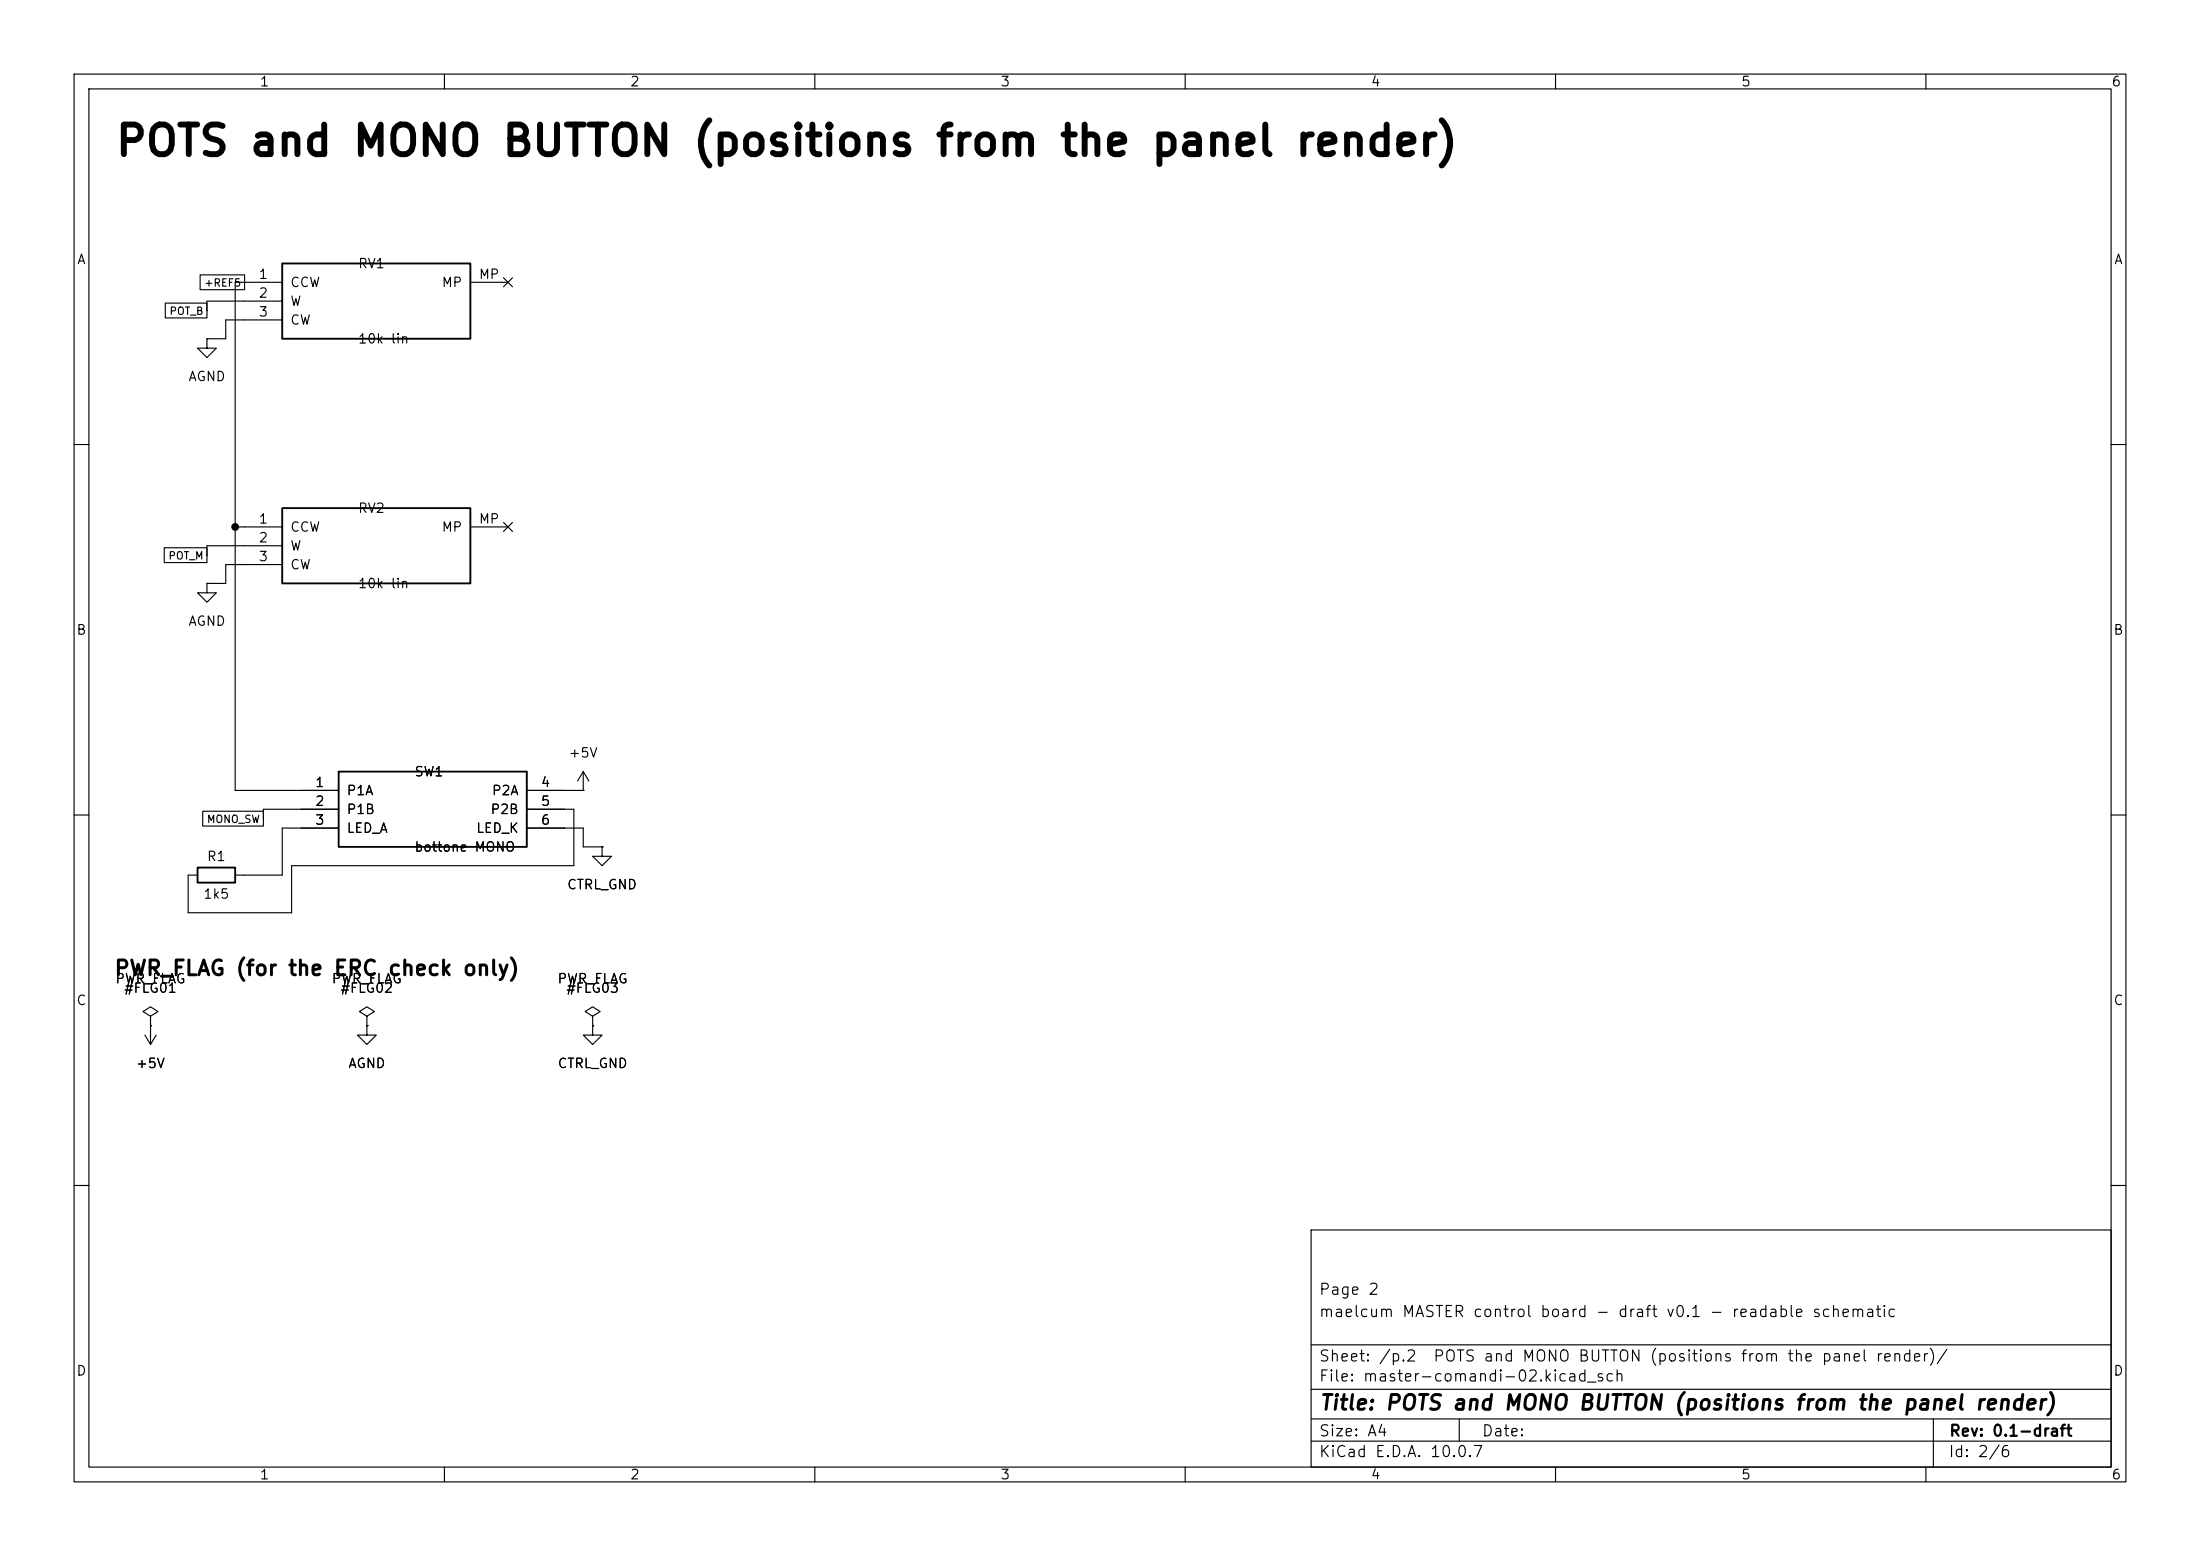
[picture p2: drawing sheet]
(kicad_sch
 (version 20260101)
 (generator "eeschema")
 (generator_version "10.0")
 (paper "A4")
 (title_block
  (title "POTS and MONO BUTTON (positions from the panel render)")
  (rev "0.1-draft")
  (comment 1 "maelcum MASTER control board - draft v0.1 - readable schematic")
  (comment 2 "Page 2"))
 (lib_symbols
  (symbol
   "maelcum:POT_SINGLE"
   (pin_names
    (offset 1.016)) (exclude_from_sim no) (in_bom yes) (on_board yes)
   (property
    "Reference"
    "RV" (at 0 7.62 0) (effects (font (size 1.27 1.27))))
   (property
    "Value"
    "POT_SINGLE" (at 0 -7.62 0) (effects (font (size 1.27 1.27))))
   (property
    "Footprint"
    "Potentiometer_THT:Potentiometer_Alps_RK09L_Single_Vertical" (at 0 0 0) (effects (font (size 1.27 1.27)) (hide yes)))
   (property
    "Datasheet"
    "" (at 0 0 0) (effects (font (size 1.27 1.27)) (hide yes)))
   (property
    "Description"
    "Pot singolo, Alps RK09L verticale; MP = staffe, a massa telaio attraverso il pannello" (at 0 0 0) (effects (font (size 1.27 1.27)) (hide yes)))
   (symbol
    "POT_SINGLE_0_1"
    (rectangle (start -12.7 5.08) (end 12.7 -5.08) (stroke (width 0.254) (type default)) (fill (type background))))
   (symbol
    "POT_SINGLE_1_1"
    (pin
    passive
    line (at -17.78 2.54 0) (length 5.08) (name
    "CCW" (effects (font (size 1.27 1.27)))) (number
    "1" (effects (font (size 1.27 1.27)))))
    (pin
    passive
    line (at -17.78 0 0) (length 5.08) (name
    "W" (effects (font (size 1.27 1.27)))) (number
    "2" (effects (font (size 1.27 1.27)))))
    (pin
    passive
    line (at -17.78 -2.54 0) (length 5.08) (name
    "CW" (effects (font (size 1.27 1.27)))) (number
    "3" (effects (font (size 1.27 1.27)))))
    (pin
    passive
    line (at 17.78 2.54 180) (length 5.08) (name
    "MP" (effects (font (size 1.27 1.27)))) (number
    "MP" (effects (font (size 1.27 1.27)))))))
  (symbol
   "power:GND"
   (power global)
   (pin_numbers (hide yes))
   (pin_names
    (offset 0) (hide yes)) (exclude_from_sim no) (in_bom yes) (on_board yes)
   (in_pos_files yes)
   (duplicate_pin_numbers_are_jumpers no)
   (property
    "Reference"
    "#PWR" (at 0 -6.35 0) (show_name no) (do_not_autoplace no) (hide yes) (effects (font (size 1.27 1.27))))
   (property
    "Value"
    "GND" (at 0 -3.81 0) (show_name no) (do_not_autoplace no) (effects (font (size 1.27 1.27))))
   (property
    "Footprint"
    "" (at 0 0 0) (show_name no) (do_not_autoplace no) (hide yes) (effects (font (size 1.27 1.27))))
   (property
    "Datasheet"
    "" (at 0 0 0) (show_name no) (do_not_autoplace no) (hide yes) (effects (font (size 1.27 1.27))))
   (property
    "Description"
    "Power symbol creates a global label with name \"GND\" , ground" (at 0 0 0) (show_name no) (do_not_autoplace no) (hide yes) (effects (font (size 1.27 1.27))))
   (property
    "ki_keywords"
    "global power" (at 0 0 0) (show_name no) (do_not_autoplace no) (hide yes) (effects (font (size 1.27 1.27))))
   (symbol
    "GND_0_1"
    (polyline (pts (xy 0 0) (xy 0 -1.27) (xy 1.27 -1.27) (xy 0 -2.54) (xy -1.27 -1.27) (xy 0 -1.27)) (stroke (width 0) (type default)) (fill (type none))))
   (symbol
    "GND_1_1"
    (pin
    power_in
    line (at 0 0 270) (length 0) (name
    "" (effects (font (size 1.27 1.27)))) (number
    "1" (effects (font (size 1.27 1.27))))))
   (embedded_fonts no))
  (symbol
   "maelcum:TASTO_LUCE"
   (pin_names
    (offset 1.016)) (exclude_from_sim no) (in_bom yes) (on_board yes)
   (property
    "Reference"
    "SW" (at 0 7.62 0) (effects (font (size 1.27 1.27))))
   (property
    "Value"
    "TASTO_LUCE" (at 0 -7.62 0) (effects (font (size 1.27 1.27))))
   (property
    "Footprint"
    "Button_Switch_THT:SW_NKK_GW12LJP" (at 0 0 0) (effects (font (size 1.27 1.27)) (hide yes)))
   (property
    "Datasheet"
    "" (at 0 0 0) (effects (font (size 1.27 1.27)) (hide yes)))
   (property
    "Description"
    "Bottone con luce a ritenuta, due contatti; SEGNAPOSTO, pinout da rifare col pezzo scelto" (at 0 0 0) (effects (font (size 1.27 1.27)) (hide yes)))
   (symbol
    "TASTO_LUCE_0_1"
    (rectangle (start -12.7 5.08) (end 12.7 -5.08) (stroke (width 0.254) (type default)) (fill (type background))))
   (symbol
    "TASTO_LUCE_1_1"
    (pin
    passive
    line (at -17.78 2.54 0) (length 5.08) (name
    "P1A" (effects (font (size 1.27 1.27)))) (number
    "1" (effects (font (size 1.27 1.27)))))
    (pin
    passive
    line (at -17.78 0 0) (length 5.08) (name
    "P1B" (effects (font (size 1.27 1.27)))) (number
    "2" (effects (font (size 1.27 1.27)))))
    (pin
    passive
    line (at -17.78 -2.54 0) (length 5.08) (name
    "LED_A" (effects (font (size 1.27 1.27)))) (number
    "3" (effects (font (size 1.27 1.27)))))
    (pin
    passive
    line (at 17.78 2.54 180) (length 5.08) (name
    "P2A" (effects (font (size 1.27 1.27)))) (number
    "4" (effects (font (size 1.27 1.27)))))
    (pin
    passive
    line (at 17.78 0 180) (length 5.08) (name
    "P2B" (effects (font (size 1.27 1.27)))) (number
    "5" (effects (font (size 1.27 1.27)))))
    (pin
    passive
    line (at 17.78 -2.54 180) (length 5.08) (name
    "LED_K" (effects (font (size 1.27 1.27)))) (number
    "6" (effects (font (size 1.27 1.27)))))))
  (symbol
   "Device:R"
   (pin_numbers (hide yes))
   (pin_names
    (offset 0)) (exclude_from_sim no) (in_bom yes) (on_board yes)
   (in_pos_files yes)
   (duplicate_pin_numbers_are_jumpers no)
   (property
    "Reference"
    "R" (at 2.032 0 90) (show_name no) (do_not_autoplace no) (effects (font (size 1.27 1.27))))
   (property
    "Value"
    "R" (at 0 0 90) (show_name no) (do_not_autoplace no) (effects (font (size 1.27 1.27))))
   (property
    "Footprint"
    "" (at -1.778 0 90) (show_name no) (do_not_autoplace no) (hide yes) (effects (font (size 1.27 1.27))))
   (property
    "Datasheet"
    "" (at 0 0 0) (show_name no) (do_not_autoplace no) (hide yes) (effects (font (size 1.27 1.27))))
   (property
    "Description"
    "Resistor" (at 0 0 0) (show_name no) (do_not_autoplace no) (hide yes) (effects (font (size 1.27 1.27))))
   (property
    "ki_keywords"
    "R res resistor" (at 0 0 0) (show_name no) (do_not_autoplace no) (hide yes) (effects (font (size 1.27 1.27))))
   (property
    "ki_fp_filters"
    "R_*" (at 0 0 0) (show_name no) (do_not_autoplace no) (hide yes) (effects (font (size 1.27 1.27))))
   (symbol
    "R_0_1"
    (rectangle (start -1.016 -2.54) (end 1.016 2.54) (stroke (width 0.254) (type default)) (fill (type none))))
   (symbol
    "R_1_1"
    (pin
    passive
    line (at 0 3.81 270) (length 1.27) (name
    "" (effects (font (size 1.27 1.27)))) (number
    "1" (effects (font (size 1.27 1.27)))))
    (pin
    passive
    line (at 0 -3.81 90) (length 1.27) (name
    "" (effects (font (size 1.27 1.27)))) (number
    "2" (effects (font (size 1.27 1.27))))))
   (embedded_fonts no))
  (symbol
   "power:+15V"
   (power global)
   (pin_numbers (hide yes))
   (pin_names
    (offset 0) (hide yes)) (exclude_from_sim no) (in_bom yes) (on_board yes)
   (in_pos_files yes)
   (duplicate_pin_numbers_are_jumpers no)
   (property
    "Reference"
    "#PWR" (at 0 -3.81 0) (show_name no) (do_not_autoplace no) (hide yes) (effects (font (size 1.27 1.27))))
   (property
    "Value"
    "+15V" (at 0 3.556 0) (show_name no) (do_not_autoplace no) (effects (font (size 1.27 1.27))))
   (property
    "Footprint"
    "" (at 0 0 0) (show_name no) (do_not_autoplace no) (hide yes) (effects (font (size 1.27 1.27))))
   (property
    "Datasheet"
    "" (at 0 0 0) (show_name no) (do_not_autoplace no) (hide yes) (effects (font (size 1.27 1.27))))
   (property
    "Description"
    "Power symbol creates a global label with name \"+15V\"" (at 0 0 0) (show_name no) (do_not_autoplace no) (hide yes) (effects (font (size 1.27 1.27))))
   (property
    "ki_keywords"
    "global power" (at 0 0 0) (show_name no) (do_not_autoplace no) (hide yes) (effects (font (size 1.27 1.27))))
   (symbol
    "+15V_0_1"
    (polyline (pts (xy -0.762 1.27) (xy 0 2.54)) (stroke (width 0) (type default)) (fill (type none)))
    (polyline (pts (xy 0 2.54) (xy 0.762 1.27)) (stroke (width 0) (type default)) (fill (type none)))
    (polyline (pts (xy 0 0) (xy 0 2.54)) (stroke (width 0) (type default)) (fill (type none))))
   (symbol
    "+15V_1_1"
    (pin
    power_in
    line (at 0 0 90) (length 0) (name
    "" (effects (font (size 1.27 1.27)))) (number
    "1" (effects (font (size 1.27 1.27))))))
   (embedded_fonts no))
  (symbol
   "power:PWR_FLAG"
   (power global)
   (pin_numbers (hide yes))
   (pin_names
    (offset 0) (hide yes)) (exclude_from_sim no) (in_bom yes) (on_board yes)
   (in_pos_files yes)
   (duplicate_pin_numbers_are_jumpers no)
   (property
    "Reference"
    "#FLG" (at 0 1.905 0) (show_name no) (do_not_autoplace no) (hide yes) (effects (font (size 1.27 1.27))))
   (property
    "Value"
    "PWR_FLAG" (at 0 3.81 0) (show_name no) (do_not_autoplace no) (effects (font (size 1.27 1.27))))
   (property
    "Footprint"
    "" (at 0 0 0) (show_name no) (do_not_autoplace no) (hide yes) (effects (font (size 1.27 1.27))))
   (property
    "Datasheet"
    "" (at 0 0 0) (show_name no) (do_not_autoplace no) (hide yes) (effects (font (size 1.27 1.27))))
   (property
    "Description"
    "Special symbol for telling ERC where power comes from" (at 0 0 0) (show_name no) (do_not_autoplace no) (hide yes) (effects (font (size 1.27 1.27))))
   (property
    "ki_keywords"
    "flag power" (at 0 0 0) (show_name no) (do_not_autoplace no) (hide yes) (effects (font (size 1.27 1.27))))
   (symbol
    "PWR_FLAG_0_0"
    (pin
    power_out
    line (at 0 0 90) (length 0) (name
    "" (effects (font (size 1.27 1.27)))) (number
    "1" (effects (font (size 1.27 1.27))))))
   (symbol
    "PWR_FLAG_0_1"
    (polyline (pts (xy 0 0) (xy 0 1.27) (xy -1.016 1.905) (xy 0 2.54) (xy 1.016 1.905) (xy 0 1.27)) (stroke (width 0) (type default)) (fill (type none))))
   (embedded_fonts no)))
 (text
  "POTS and MONO BUTTON (positions from the panel render)"
  (exclude_from_sim no)
  (at 15.24 21.59 0)
  (effects (font (size 4 4)
    (bold yes)) (justify left bottom)))
 (symbol
  (lib_id "maelcum:POT_SINGLE")
  (at 50.8 40.64 0)
  (unit 1)
  (body_style 1)
  (exclude_from_sim no)
  (in_bom yes)
  (on_board yes)
  (dnp no)
  (property
   "Reference"
   "RV1" (at 48.26 35.56 0) (effects (font (size 1.27 1.27)) (justify left)))
  (property
   "Value"
   "10k lin" (at 48.26 45.72 0) (effects (font (size 1.27 1.27)) (justify left)))
  (property
   "Footprint"
   "Potentiometer_THT:Potentiometer_Alps_RK09L_Single_Vertical" (at 50.8 40.64 0) (effects (font (size 1.27 1.27)) (justify left) (hide yes)))
  (property
   "Datasheet"
   "" (at 50.8 40.64 0) (effects (font (size 1.27 1.27)) (justify left) (hide yes)))
  (property
   "Nota"
   "BOOTH: antiorario = silenzio; manopola rovescia: antiorario = +REF5; manopola BOOTH, pot di classe 14 mm, cappuccio 15.0 mm" (at 50.8 40.64 0) (effects (font (size 1.27 1.27)) (justify left) (hide yes)))
  (pin
   "1")
  (pin
   "2")
  (pin
   "3")
  (pin
   "MP")
  (instances (project
    "master-comandi" (path
    "/02a9ce63-d356-591e-86ad-b36bb0679e77/092191fa-34a4-57d2-aac0-b183a83c1df2" (reference "RV1") (unit 1)))))
 (wire
  (pts (xy 33.02 40.64) (xy 27.94 40.64))
  (stroke (width 0) (type default)))
 (wire
  (pts (xy 27.94 40.64) (xy 27.94 41.91))
  (stroke (width 0) (type default)))
 (wire
  (pts (xy 33.02 43.18) (xy 30.48 43.18))
  (stroke (width 0) (type default)))
 (wire
  (pts (xy 30.48 43.18) (xy 30.48 45.72))
  (stroke (width 0) (type default)))
 (wire
  (pts (xy 30.48 45.72) (xy 27.94 45.72))
  (stroke (width 0) (type default)))
 (symbol
  (lib_id "power:GND")
  (at 27.94 45.72 0)
  (unit 1)
  (body_style 1)
  (exclude_from_sim no)
  (in_bom yes)
  (on_board yes)
  (dnp no)
  (property
   "Reference"
   "#PWR001" (at 27.94 45.72 0) (effects (font (size 1.27 1.27)) (justify left) (hide yes)))
  (property
   "Value"
   "AGND" (at 27.94 50.8 0) (effects (font (size 1.27 1.27))))
  (property
   "Footprint"
   "" (at 27.94 45.72 0) (effects (font (size 1.27 1.27)) (justify left) (hide yes)))
  (property
   "Datasheet"
   "" (at 27.94 45.72 0) (effects (font (size 1.27 1.27)) (justify left) (hide yes)))
  (pin
   "1")
  (instances (project
    "master-comandi" (path
    "/02a9ce63-d356-591e-86ad-b36bb0679e77/092191fa-34a4-57d2-aac0-b183a83c1df2" (reference "#PWR001") (unit 1)))))
 (no_connect
  (at 68.58 38.1))
 (symbol
  (lib_id "maelcum:POT_SINGLE")
  (at 50.8 73.66 0)
  (unit 1)
  (body_style 1)
  (exclude_from_sim no)
  (in_bom yes)
  (on_board yes)
  (dnp no)
  (property
   "Reference"
   "RV2" (at 48.26 68.58 0) (effects (font (size 1.27 1.27)) (justify left)))
  (property
   "Value"
   "10k lin" (at 48.26 78.74 0) (effects (font (size 1.27 1.27)) (justify left)))
  (property
   "Footprint"
   "Potentiometer_THT:Potentiometer_Alps_RK09L_Single_Vertical" (at 50.8 73.66 0) (effects (font (size 1.27 1.27)) (justify left) (hide yes)))
  (property
   "Datasheet"
   "" (at 50.8 73.66 0) (effects (font (size 1.27 1.27)) (justify left) (hide yes)))
  (property
   "Nota"
   "MASTER: antiorario = silenzio, scatto al centro = 0 dB, orario = +6 dB; manopola rovescia: antiorario = +REF5; manopola MASTER, pot di classe 14 mm, cappuccio 24.0 mm" (at 50.8 73.66 0) (effects (font (size 1.27 1.27)) (justify left) (hide yes)))
  (pin
   "1")
  (pin
   "2")
  (pin
   "3")
  (pin
   "MP")
  (instances (project
    "master-comandi" (path
    "/02a9ce63-d356-591e-86ad-b36bb0679e77/092191fa-34a4-57d2-aac0-b183a83c1df2" (reference "RV2") (unit 1)))))
 (wire
  (pts (xy 33.02 73.66) (xy 27.94 73.66))
  (stroke (width 0) (type default)))
 (wire
  (pts (xy 27.94 73.66) (xy 27.94 74.93))
  (stroke (width 0) (type default)))
 (wire
  (pts (xy 33.02 76.2) (xy 30.48 76.2))
  (stroke (width 0) (type default)))
 (wire
  (pts (xy 30.48 76.2) (xy 30.48 78.74))
  (stroke (width 0) (type default)))
 (wire
  (pts (xy 30.48 78.74) (xy 27.94 78.74))
  (stroke (width 0) (type default)))
 (symbol
  (lib_id "power:GND")
  (at 27.94 78.74 0)
  (unit 1)
  (body_style 1)
  (exclude_from_sim no)
  (in_bom yes)
  (on_board yes)
  (dnp no)
  (property
   "Reference"
   "#PWR002" (at 27.94 78.74 0) (effects (font (size 1.27 1.27)) (justify left) (hide yes)))
  (property
   "Value"
   "AGND" (at 27.94 83.82 0) (effects (font (size 1.27 1.27))))
  (property
   "Footprint"
   "" (at 27.94 78.74 0) (effects (font (size 1.27 1.27)) (justify left) (hide yes)))
  (property
   "Datasheet"
   "" (at 27.94 78.74 0) (effects (font (size 1.27 1.27)) (justify left) (hide yes)))
  (pin
   "1")
  (instances (project
    "master-comandi" (path
    "/02a9ce63-d356-591e-86ad-b36bb0679e77/092191fa-34a4-57d2-aac0-b183a83c1df2" (reference "#PWR002") (unit 1)))))
 (no_connect
  (at 68.58 71.12))
 (symbol
  (lib_id "maelcum:TASTO_LUCE")
  (at 58.42 109.22 0)
  (unit 1)
  (body_style 1)
  (exclude_from_sim no)
  (in_bom yes)
  (on_board yes)
  (dnp no)
  (property
   "Reference"
   "SW1" (at 55.88 104.14 0) (effects (font (size 1.27 1.27)) (justify left)))
  (property
   "Value"
   "bottone MONO" (at 55.88 114.3 0) (effects (font (size 1.27 1.27)) (justify left)))
  (property
   "Footprint"
   "Button_Switch_THT:SW_NKK_GW12LJP" (at 58.42 109.22 0) (effects (font (size 1.27 1.27)) (justify left) (hide yes)))
  (property
   "Datasheet"
   "" (at 58.42 109.22 0) (effects (font (size 1.27 1.27)) (justify left) (hide yes)))
  (property
   "Nota"
   "MONO: chiuso = mono (+REF5 su MONO_SW); luce ~2 mA dal secondo contatto; bottone MONO a ritenuta con luce; NOTA: impronta segnaposto (NKK GW12LJP)" (at 58.42 109.22 0) (effects (font (size 1.27 1.27)) (justify left) (hide yes)))
  (pin
   "1")
  (pin
   "2")
  (pin
   "3")
  (pin
   "4")
  (pin
   "5")
  (pin
   "6")
  (instances (project
    "master-comandi" (path
    "/02a9ce63-d356-591e-86ad-b36bb0679e77/092191fa-34a4-57d2-aac0-b183a83c1df2" (reference "SW1") (unit 1)))))
 (wire
  (pts (xy 40.64 109.22) (xy 35.56 109.22))
  (stroke (width 0) (type default)))
 (wire
  (pts (xy 35.56 109.22) (xy 35.56 110.49))
  (stroke (width 0) (type default)))
 (wire
  (pts (xy 40.64 111.76) (xy 38.1 111.76))
  (stroke (width 0) (type default)))
 (wire
  (pts (xy 38.1 111.76) (xy 38.1 118.11))
  (stroke (width 0) (type default)))
 (symbol
  (lib_id "Device:R")
  (at 29.21 118.11 90)
  (unit 1)
  (body_style 1)
  (exclude_from_sim no)
  (in_bom yes)
  (on_board yes)
  (dnp no)
  (property
   "Reference"
   "R1" (at 29.21 115.57 90) (effects (font (size 1.27 1.27))))
  (property
   "Value"
   "1k5" (at 29.21 120.65 90) (effects (font (size 1.27 1.27))))
  (property
   "Footprint"
   "Resistor_SMD:R_0805_2012Metric" (at 29.21 118.11 0) (effects (font (size 1.27 1.27)) (justify left) (hide yes)))
  (property
   "Datasheet"
   "" (at 29.21 118.11 0) (effects (font (size 1.27 1.27)) (justify left) (hide yes)))
  (property
   "Nota"
   "luce del bottone MONO dal secondo contatto" (at 29.21 118.11 0) (effects (font (size 1.27 1.27)) (justify left) (hide yes)))
  (pin
   "1")
  (pin
   "2")
  (instances (project
    "master-comandi" (path
    "/02a9ce63-d356-591e-86ad-b36bb0679e77/092191fa-34a4-57d2-aac0-b183a83c1df2" (reference "R1") (unit 1)))))
 (wire
  (pts (xy 38.1 118.11) (xy 33.02 118.11))
  (stroke (width 0) (type default)))
 (wire
  (pts (xy 78.74 106.68) (xy 76.2 106.68))
  (stroke (width 0) (type default)))
 (symbol
  (lib_id "power:+15V")
  (at 78.74 106.68 0)
  (unit 1)
  (body_style 1)
  (exclude_from_sim no)
  (in_bom yes)
  (on_board yes)
  (dnp no)
  (property
   "Reference"
   "#PWR003" (at 78.74 106.68 0) (effects (font (size 1.27 1.27)) (justify left) (hide yes)))
  (property
   "Value"
   "+5V" (at 78.74 101.6 0) (effects (font (size 1.27 1.27))))
  (property
   "Footprint"
   "" (at 78.74 106.68 0) (effects (font (size 1.27 1.27)) (justify left) (hide yes)))
  (property
   "Datasheet"
   "" (at 78.74 106.68 0) (effects (font (size 1.27 1.27)) (justify left) (hide yes)))
  (pin
   "1")
  (instances (project
    "master-comandi" (path
    "/02a9ce63-d356-591e-86ad-b36bb0679e77/092191fa-34a4-57d2-aac0-b183a83c1df2" (reference "#PWR003") (unit 1)))))
 (wire
  (pts (xy 77.47 109.22) (xy 76.2 109.22))
  (stroke (width 0) (type default)))
 (wire
  (pts (xy 76.2 111.76) (xy 78.74 111.76))
  (stroke (width 0) (type default)))
 (wire
  (pts (xy 78.74 111.76) (xy 78.74 114.3))
  (stroke (width 0) (type default)))
 (wire
  (pts (xy 78.74 114.3) (xy 81.28 114.3))
  (stroke (width 0) (type default)))
 (symbol
  (lib_id "power:GND")
  (at 81.28 114.3 0)
  (unit 1)
  (body_style 1)
  (exclude_from_sim no)
  (in_bom yes)
  (on_board yes)
  (dnp no)
  (property
   "Reference"
   "#PWR004" (at 81.28 114.3 0) (effects (font (size 1.27 1.27)) (justify left) (hide yes)))
  (property
   "Value"
   "CTRL_GND" (at 81.28 119.38 0) (effects (font (size 1.27 1.27))))
  (property
   "Footprint"
   "" (at 81.28 114.3 0) (effects (font (size 1.27 1.27)) (justify left) (hide yes)))
  (property
   "Datasheet"
   "" (at 81.28 114.3 0) (effects (font (size 1.27 1.27)) (justify left) (hide yes)))
  (pin
   "1")
  (instances (project
    "master-comandi" (path
    "/02a9ce63-d356-591e-86ad-b36bb0679e77/092191fa-34a4-57d2-aac0-b183a83c1df2" (reference "#PWR004") (unit 1)))))
 (text
  "PWR_FLAG (for the ERC check only)"
  (exclude_from_sim no)
  (at 15.24 132.08 0)
  (effects (font (size 2 2)
    (bold yes)) (justify left bottom)))
 (symbol
  (lib_id "power:PWR_FLAG")
  (at 20.32 138.43 0)
  (unit 1)
  (body_style 1)
  (exclude_from_sim no)
  (in_bom no)
  (on_board no)
  (dnp no)
  (property
   "Reference"
   "#FLG01" (at 20.32 133.35 0) (effects (font (size 1.27 1.27))))
  (property
   "Value"
   "PWR_FLAG" (at 20.32 132.08 0) (effects (font (size 1.27 1.27))))
  (property
   "Footprint"
   "" (at 20.32 138.43 0) (effects (font (size 1.27 1.27)) (justify left) (hide yes)))
  (property
   "Datasheet"
   "" (at 20.32 138.43 0) (effects (font (size 1.27 1.27)) (justify left) (hide yes)))
  (pin
   "1")
  (instances (project
    "master-comandi" (path
    "/02a9ce63-d356-591e-86ad-b36bb0679e77/092191fa-34a4-57d2-aac0-b183a83c1df2" (reference "#FLG01") (unit 1)))))
 (symbol
  (lib_id "power:+15V")
  (at 20.32 138.43 180)
  (unit 1)
  (body_style 1)
  (exclude_from_sim no)
  (in_bom yes)
  (on_board yes)
  (dnp no)
  (property
   "Reference"
   "#PWR005" (at 20.32 138.43 0) (effects (font (size 1.27 1.27)) (justify left) (hide yes)))
  (property
   "Value"
   "+5V" (at 20.32 143.51 0) (effects (font (size 1.27 1.27))))
  (property
   "Footprint"
   "" (at 20.32 138.43 0) (effects (font (size 1.27 1.27)) (justify left) (hide yes)))
  (property
   "Datasheet"
   "" (at 20.32 138.43 0) (effects (font (size 1.27 1.27)) (justify left) (hide yes)))
  (pin
   "1")
  (instances (project
    "master-comandi" (path
    "/02a9ce63-d356-591e-86ad-b36bb0679e77/092191fa-34a4-57d2-aac0-b183a83c1df2" (reference "#PWR005") (unit 1)))))
 (symbol
  (lib_id "power:PWR_FLAG")
  (at 49.53 138.43 0)
  (unit 1)
  (body_style 1)
  (exclude_from_sim no)
  (in_bom no)
  (on_board no)
  (dnp no)
  (property
   "Reference"
   "#FLG02" (at 49.53 133.35 0) (effects (font (size 1.27 1.27))))
  (property
   "Value"
   "PWR_FLAG" (at 49.53 132.08 0) (effects (font (size 1.27 1.27))))
  (property
   "Footprint"
   "" (at 49.53 138.43 0) (effects (font (size 1.27 1.27)) (justify left) (hide yes)))
  (property
   "Datasheet"
   "" (at 49.53 138.43 0) (effects (font (size 1.27 1.27)) (justify left) (hide yes)))
  (pin
   "1")
  (instances (project
    "master-comandi" (path
    "/02a9ce63-d356-591e-86ad-b36bb0679e77/092191fa-34a4-57d2-aac0-b183a83c1df2" (reference "#FLG02") (unit 1)))))
 (symbol
  (lib_id "power:GND")
  (at 49.53 138.43 0)
  (unit 1)
  (body_style 1)
  (exclude_from_sim no)
  (in_bom yes)
  (on_board yes)
  (dnp no)
  (property
   "Reference"
   "#PWR006" (at 49.53 138.43 0) (effects (font (size 1.27 1.27)) (justify left) (hide yes)))
  (property
   "Value"
   "AGND" (at 49.53 143.51 0) (effects (font (size 1.27 1.27))))
  (property
   "Footprint"
   "" (at 49.53 138.43 0) (effects (font (size 1.27 1.27)) (justify left) (hide yes)))
  (property
   "Datasheet"
   "" (at 49.53 138.43 0) (effects (font (size 1.27 1.27)) (justify left) (hide yes)))
  (pin
   "1")
  (instances (project
    "master-comandi" (path
    "/02a9ce63-d356-591e-86ad-b36bb0679e77/092191fa-34a4-57d2-aac0-b183a83c1df2" (reference "#PWR006") (unit 1)))))
 (symbol
  (lib_id "power:PWR_FLAG")
  (at 80.01 138.43 0)
  (unit 1)
  (body_style 1)
  (exclude_from_sim no)
  (in_bom no)
  (on_board no)
  (dnp no)
  (property
   "Reference"
   "#FLG03" (at 80.01 133.35 0) (effects (font (size 1.27 1.27))))
  (property
   "Value"
   "PWR_FLAG" (at 80.01 132.08 0) (effects (font (size 1.27 1.27))))
  (property
   "Footprint"
   "" (at 80.01 138.43 0) (effects (font (size 1.27 1.27)) (justify left) (hide yes)))
  (property
   "Datasheet"
   "" (at 80.01 138.43 0) (effects (font (size 1.27 1.27)) (justify left) (hide yes)))
  (pin
   "1")
  (instances (project
    "master-comandi" (path
    "/02a9ce63-d356-591e-86ad-b36bb0679e77/092191fa-34a4-57d2-aac0-b183a83c1df2" (reference "#FLG03") (unit 1)))))
 (symbol
  (lib_id "power:GND")
  (at 80.01 138.43 0)
  (unit 1)
  (body_style 1)
  (exclude_from_sim no)
  (in_bom yes)
  (on_board yes)
  (dnp no)
  (property
   "Reference"
   "#PWR007" (at 80.01 138.43 0) (effects (font (size 1.27 1.27)) (justify left) (hide yes)))
  (property
   "Value"
   "CTRL_GND" (at 80.01 143.51 0) (effects (font (size 1.27 1.27))))
  (property
   "Footprint"
   "" (at 80.01 138.43 0) (effects (font (size 1.27 1.27)) (justify left) (hide yes)))
  (property
   "Datasheet"
   "" (at 80.01 138.43 0) (effects (font (size 1.27 1.27)) (justify left) (hide yes)))
  (pin
   "1")
  (instances (project
    "master-comandi" (path
    "/02a9ce63-d356-591e-86ad-b36bb0679e77/092191fa-34a4-57d2-aac0-b183a83c1df2" (reference "#PWR007") (unit 1)))))
 (wire
  (pts (xy 77.47 109.22) (xy 77.47 116.84))
  (stroke (width 0) (type default)))
 (wire
  (pts (xy 77.47 116.84) (xy 39.37 116.84))
  (stroke (width 0) (type default)))
 (wire
  (pts (xy 39.37 116.84) (xy 39.37 123.19))
  (stroke (width 0) (type default)))
 (wire
  (pts (xy 39.37 123.19) (xy 25.4 123.19))
  (stroke (width 0) (type default)))
 (wire
  (pts (xy 25.4 123.19) (xy 25.4 118.11))
  (stroke (width 0) (type default)))
 (wire
  (pts (xy 33.02 71.12) (xy 31.75 71.12))
  (stroke (width 0) (type default)))
 (wire
  (pts (xy 31.75 71.12) (xy 31.75 38.1))
  (stroke (width 0) (type default)))
 (wire
  (pts (xy 31.75 38.1) (xy 33.02 38.1))
  (stroke (width 0) (type default)))
 (wire
  (pts (xy 31.75 71.12) (xy 31.75 106.68))
  (stroke (width 0) (type default)))
 (wire
  (pts (xy 31.75 106.68) (xy 40.64 106.68))
  (stroke (width 0) (type default)))
 (junction
  (at 31.75 71.12)
  (diameter 0)
  (color 0 0 0 0))
 (global_label
  "+REF5"
  (shape passive)
  (at 33.02 38.1 180)
  (fields_autoplaced yes)
  (effects (font (size 1 1)) (justify right)))
 (global_label
  "POT_B"
  (shape passive)
  (at 27.94 41.91 180)
  (fields_autoplaced yes)
  (effects (font (size 1 1)) (justify right)))
 (global_label
  "POT_M"
  (shape passive)
  (at 27.94 74.93 180)
  (fields_autoplaced yes)
  (effects (font (size 1 1)) (justify right)))
 (global_label
  "MONO_SW"
  (shape passive)
  (at 35.56 110.49 180)
  (fields_autoplaced yes)
  (effects (font (size 1 1)) (justify right))))
